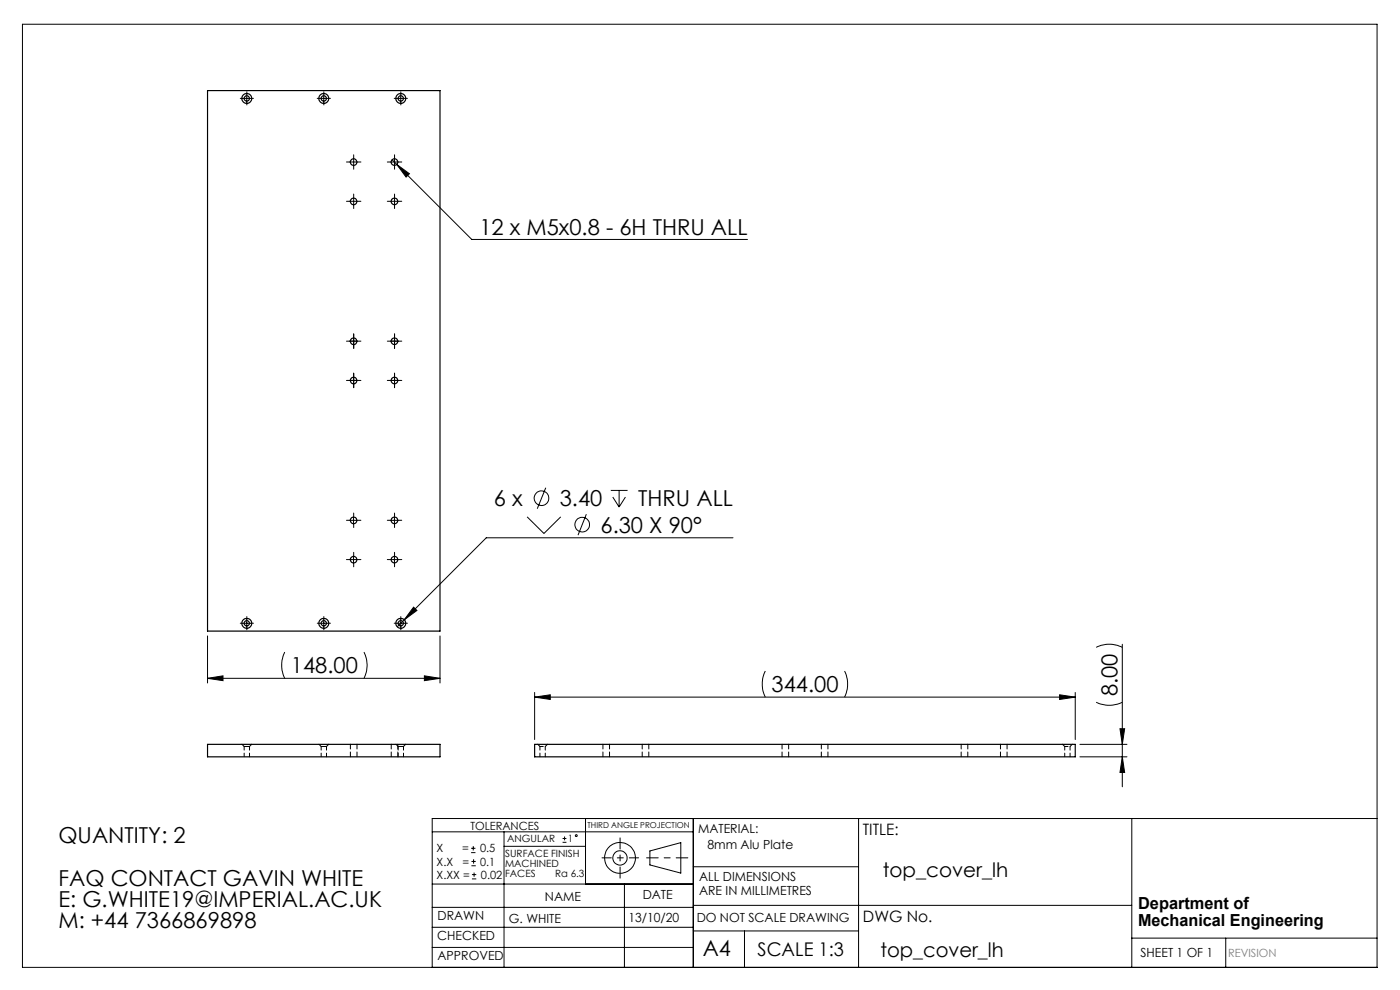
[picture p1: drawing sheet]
<svg xmlns="http://www.w3.org/2000/svg" width="297mm" height="210mm" viewBox="0 0 297 210" stroke-linecap="round" stroke-linejoin="round" font-family="sans-serif">
<g fill="none" stroke="#000" stroke-width=".21">
<path d="M4.8 5.1h287.3v200.1h-287.3zM51.5 20.9h1.7M52.4 20.1v1.6M67.8 20.9h1.7M68.7 20.1v1.6M83.2 33.9l16.9 16.9h58.5M84.2 20.9h1.6M84.2 34.9l2.7 2-.8 .7zM85 20.1v1.6M74.2 118.7h1.6M74.2 110.4h1.6M75 109.6v1.6"/>
<path d="M75 117.9v1.6M82.8 118.7h1.7M82.8 110.4h1.7M83.7 109.6v1.6M83.7 117.9v1.6M111.8 109.6l3.6 3.6 3.6-3.6M115.8 103.5l-1.8 4.4M124.4 109.1l-1.8 4.4M129.6 104h3.5M130 105.4l1.3 2.2M131.3 104v3.6M132.7 105.4l-1.4 2.2"/>
<path d="M155.5 114.1h-52.3l-18.9 18.9M44 134.9v10M51.5 132.2h1.7M52.4 131.4v1.7M60.4 138.3a6.4 6.4 0 0 0 0 5.6M67.8 132.2h1.7M68.7 131.4v1.7M77.2 138.3a6.1 6.1 0 0 1 0 5.6M84.2 132.2h1.6M85 131.4v1.7M87.7 128.8l.7 .7-2.6 2zM93.3 134.9v10"/>
<path d="M232.6 137.3a6.1 6.1 0 0 1 5.5 0M238.1 136.7v30.2M44 143.9l3.3-.5v1zM44 143.9h49.3M90 143.4l3.3 .5-3.3 .5zM113.4 147.9l3.3-.5v1zM113.4 146.9v10M113.4 147.9h114.7M162.3 142.3a6.4 6.4 0 0 0 0 5.6M179.2 142.3a6.4 6.4 0 0 1 0 5.6M224.8 147.4l3.3 .5-3.3 .5zM228.1 146.9v10"/>
<path d="M229.1 157.9h10M232.6 149a6.4 6.4 0 0 0 5.5 0M237.6 154.6h1l-.5 3.3zM91.7 176.5h55.4M99.9 179.9h1M100.4 179.5v.9M106.9 176.5v28.7M106.9 179.5h17.3M119.3 178.7h.9M119.3 177.9h.9M119.8 177.4v.9M124.2 173.6v13.9"/>
<path d="M147.1 173.6v31.6M182.1 173.6v31.6M229.1 160.5h10M238.1 160.5l.5 3.4h-1zM240.1 173.6v31.6M292.1 173.6h-200.4v31.6M91.7 196.7h55.4M91.7 192.5h55.4M91.7 187.5h55.4M99.9 180.9h1M100 183.6h.9M100 182.7h.9"/>
<path d="M100.1 186.4h.9M100.1 185.5h.9M100.5 182.3v.9M100.6 185.1v.9M132.5 187.5v17.7M137.9 180.5l6.5-1.8v6.5l-6.5-1.7zM147.1 183.9h35M147.1 197.5h35M147.1 192h93M157.9 197.5v7.7M240.1 199h52M260 199v6.2"/>
<path d="M91.7 201h55.4"/>
<circle cx="114.9" cy="105.7" r="1.55"/>
<circle cx="123.5" cy="111.3" r="1.55"/>
<circle cx="122.2" cy="177.3" r=".2"/>
<circle cx="131.5" cy="182" r="1.52"/>
<circle cx="131.5" cy="182" r="3.3"/>
</g>
<path d="M145.9 182h-8.7" fill="none" stroke="#000" stroke-width=".21" stroke-dasharray="15.2 1.3 1.3 1.3" stroke-dashoffset="12.8"/>
<path d="M131.5 177.7v8.6" fill="none" stroke="#000" stroke-width=".21" stroke-dasharray="15.2 1.3 1.3 1.3" stroke-dashoffset="12.9"/>
<path d="M127.7 182h7.8" fill="none" stroke="#000" stroke-width=".21" stroke-dasharray="15.2 1.3 1.3 1.3" stroke-dashoffset="13.3"/>
<g fill="none" stroke="#000" stroke-width=".21" stroke-dasharray="15.2 1.3 1.3 1.3">
<path d="M51.5 20.9h-.5M52.4 20v-.5M52.4 21.7v.6M53.2 20.9h.6M67.9 20.9h-.6M68.7 20v-.5M68.7 21.7v.6M69.5 20.9h.6M74.2 34.4h-.7M75 34.4v-.9M75 34.4h-.8M75 34.4v.8"/>
<path d="M75 34.4h.9M75 33.5v-.7M75 35.2v.7M75.9 34.4h.7M82.9 34.4h-.7M83.7 34.4v-.9M83.7 34.4h-.8M83.7 34.4v.8M83.7 34.4h.8M83.7 33.5v-.7M83.7 35.2v.7M84.2 20.9h-.6"/>
<path d="M84.5 34.4h.7M85 20v-.5M85 21.7v.6M85.9 20.9h.5M74.2 42.7h-.7M75 42.7v-.8M75 42.7h-.8M75 42.7v.8M75 42.7h.9M75 41.9v-.7M75 43.5v.7M75.9 42.7h.7"/>
<path d="M82.9 42.7h-.7M83.7 42.7v-.8M83.7 42.7h-.8M83.7 42.7v.8M83.7 42.7h.8M83.7 41.9v-.7M83.7 43.5v.7M84.5 42.7h.7M74.2 72.4h-.7M75 79.9v-.7M75 72.4v-.9M75 72.4h-.8"/>
<path d="M75 72.4v.8M75 72.4h.9M75 71.5v-.7M75 73.2v.7M75.9 72.4h.7M82.9 72.4h-.7M83.7 79.9v-.7M83.7 72.4v-.9M83.7 72.4h-.8M83.7 72.4v.8M83.7 72.4h.8M83.7 71.5v-.7"/>
<path d="M83.7 73.2v.7M84.5 72.4h.7M74.2 80.7h-.7M75 80.7v-.8M75 80.7h-.8M75 80.7v.8M75 80.7h.9M75 81.5v.7M75.9 80.7h.7M82.9 80.7h-.7M83.7 80.7v-.8M83.7 80.7h-.8"/>
<path d="M83.7 80.7v.8M83.7 80.7h.8M83.7 81.5v.7M84.5 80.7h.7M74.2 118.7h-.7M74.2 110.4h-.7M75 117.9v-.7M75 119.5v.7M75 109.5v-.7M75 111.2v.7M75.9 118.7h.7M75.9 110.4h.7"/>
<path d="M82.9 118.7h-.7M82.9 110.4h-.7M83.7 117.9v-.7M83.7 119.5v.7M83.7 109.5v-.7M83.7 111.2v.7M84.5 118.7h.7M84.5 110.4h.7M51.5 132.2h-.5M52.4 131.4v-.6M52.4 133v.6M53.2 132.2h.6"/>
<path d="M67.9 132.2h-.6M68.7 131.4v-.6M68.7 133v.6M69.5 132.2h.6M84.2 132.2h-.6M85 131.4v-.6M85 133v.6M85.9 132.2h.5"/>
</g>
<g fill="#000">
<path d="M84.2 34.9l1.9 2.7 .8-.7zM87.7 128.8l-1.9 2.7 2.6-2zM44 143.9l3.3-.5v1zM90 143.4l3.3 .5-3.3 .5zM113.4 147.9l3.3-.5v1zM224.8 147.4l3.3 .5-3.3 .5z"/>
<path d="M237.6 154.6h1l-.5 3.3zM238.1 160.5l.5 3.4h-1z"/>
</g>
<g fill="none" stroke="#000" stroke-width=".25">
<path d="M44 19.2h49.3v114.7h-49.3zM44 157.9h49.3v2.6h-49.3zM113.4 157.9h114.7v2.6h-114.7z"/>
<circle cx="52.4" cy="20.9" r="1.06"/>
<circle cx="52.4" cy="20.9" r=".56"/>
<circle cx="68.7" cy="20.9" r="1.06"/>
<circle cx="68.7" cy="20.9" r=".56"/>
<circle cx="75" cy="34.4" r=".69"/>
<circle cx="83.7" cy="34.4" r=".7"/>
<circle cx="85" cy="20.9" r="1.06"/>
<circle cx="85" cy="20.9" r=".56"/>
<circle cx="75" cy="42.7" r=".69"/>
<circle cx="83.7" cy="42.7" r=".7"/>
<circle cx="75" cy="72.4" r=".69"/>
<circle cx="83.7" cy="72.4" r=".7"/>
<circle cx="75" cy="80.7" r=".69"/>
<circle cx="83.7" cy="80.7" r=".7"/>
<circle cx="75" cy="118.7" r=".69"/>
<circle cx="75" cy="110.4" r=".69"/>
<circle cx="83.7" cy="118.7" r=".7"/>
<circle cx="83.7" cy="110.4" r=".7"/>
<circle cx="52.4" cy="132.2" r="1.06"/>
<circle cx="52.4" cy="132.2" r=".56"/>
<circle cx="68.7" cy="132.2" r="1.06"/>
<circle cx="68.7" cy="132.2" r=".56"/>
<circle cx="85" cy="132.2" r="1.06"/>
<circle cx="85" cy="132.2" r=".56"/>
</g>
<path d="M51.8 158.3h.6M52.4 158.3h.5M68.1 158.3h.6M68.7 158.3h.6M84.5 158.3h.5M85 158.3h.6" fill="none" stroke="#000" stroke-width=".21" stroke-dasharray="1.3 .6"/>
<g fill="none" stroke="#000" stroke-width=".21" stroke-dasharray="1.3 .6" stroke-dashoffset=".3">
<path d="M51.3 157.9l.5 .4M52.9 158.3l.5-.4M67.6 157.9l.5 .4M69.3 158.3l.4-.4M74.3 157.9v2.6M83 157.9v2.6M84 157.9l.5 .4M85.6 158.3l.5-.4M114.1 157.9l.4 .4M115.7 158.3l.5-.4M127.9 157.9v2.6M136.2 157.9v2.6"/>
<path d="M165.9 157.9v2.6M174.2 157.9v2.6M203.9 157.9v2.6M212.2 157.9v2.6M225.4 157.9l.5 .4M227 158.3l.5-.4M75.7 160.5v-2.6M84.4 160.5v-2.6M129.3 160.5v-2.6M137.6 160.5v-2.6M167.3 160.5v-2.6M175.6 160.5v-2.6"/>
<path d="M205.3 160.5v-2.6M213.6 160.5v-2.6"/>
</g>
<path d="M51.8 158.3v2.2M68.1 158.3v2.2M84.5 158.3v2.2M114.5 158.3v2.2M225.9 158.3v2.2M52.9 160.5v-2.2M69.3 160.5v-2.2M85.6 160.5v-2.2M115.7 160.5v-2.2M227 160.5v-2.2" fill="none" stroke="#000" stroke-width=".21" stroke-dasharray="1.3 .6" stroke-dashoffset=".5"/>
<path d="M114.5 158.3h1.2M225.9 158.3h1.1" fill="none" stroke="#000" stroke-width=".21" stroke-dasharray="1.3 .6" stroke-dashoffset=".6"/>
<g font-size="4.7">
<text x="101.7" y="49.8">12 x M5x0.8 - 6H THRU ALL</text>
<text x="104.8" y="107.4">6 x</text>
<text x="118.8" y="107.4">3.40</text>
<text x="135.4" y="107.4">THRU ALL</text>
<text x="127.4" y="113">6.30 X 90°</text>
<text x="61.7" y="142.9">148.00</text>
<text x="163.7" y="146.8">344.00</text>
<text x="237.1" y="147.6" transform="rotate(-90 237.1 147.6)">8.00</text>
<text x="12.4" y="178.8">QUANTITY: 2</text>
<text x="12.4" y="187.9">FAQ CONTACT GAVIN WHITE</text>
<text x="12.4" y="192.4">E: G.WHITE19@IMPERIAL.AC.UK</text>
<text x="12.4" y="196.9">M: +44 7366869898</text>
<text x="149.1" y="202.9">A4</text>
</g>
<g font-size="4.2">
<text x="187.3" y="186">top_cover_lh</text>
<text x="186.8" y="203">top_cover_lh</text>
</g>
<text font-size="4" x="160.7" y="202.8">SCALE 1:3</text>
<g font-size="3.5">
<text x="241.4" y="192.8">Department of</text>
<text x="241.4" y="196.3">Mechanical Engineering</text>
</g>
<g font-size="3.3">
<text x="183" y="177.2">TITLE:</text>
<text x="183.1" y="195.7">DWG No.</text>
</g>
<g font-size="2.7">
<text x="148.1" y="176.7">MATERIAL:</text>
<text x="150.1" y="180.1">8mm Alu Plate</text>
<text x="115.6" y="191">NAME</text>
<text x="136.3" y="190.8">DATE</text>
<text x="148.3" y="186.8">ALL DIMENSIONS</text>
<text x="148.3" y="189.8">ARE IN MILLIMETRES</text>
<text x="92.8" y="195.2">DRAWN</text>
<text x="107.9" y="195.7">G. WHITE</text>
<text x="133.3" y="195.6">13/10/20</text>
<text x="147.8" y="195.7">DO NOT SCALE DRAWING</text>
<text x="92.8" y="199.3">CHECKED</text>
<text x="92.8" y="203.6">APPROVED</text>
<text x="242" y="203">SHEET 1 OF 1</text>
</g>
<g font-size="2.4">
<text x="99.8" y="176">TOLERANCES</text>
<text x="92.6" y="180.8">X</text>
<text x="92.6" y="183.6">X.X</text>
<text x="98" y="180.8">=</text>
<text x="98.1" y="183.6">=</text>
<text x="101.8" y="180.8">0.5</text>
<text x="101.9" y="183.6">0.1</text>
<text x="92.6" y="186.4">X.XX =</text>
<text x="102" y="186.4">0.02</text>
</g>
<text font-size="2.4" fill="#808080" x="260.6" y="203">REVISION</text>
<g font-size="2.1">
<text x="107.6" y="178.6">ANGULAR</text>
<text x="120.5" y="178.6">1</text>
<text x="107.2" y="181.8">SURFACE FINISH</text>
<text x="107.2" y="183.9">MACHINED</text>
<text x="107.2" y="186">FACES</text>
<text x="117.8" y="186">Ra 6.3</text>
</g>
<text font-size="1.7" x="124.6" y="175.7">THIRD ANGLE PROJECTION</text>
</svg>
